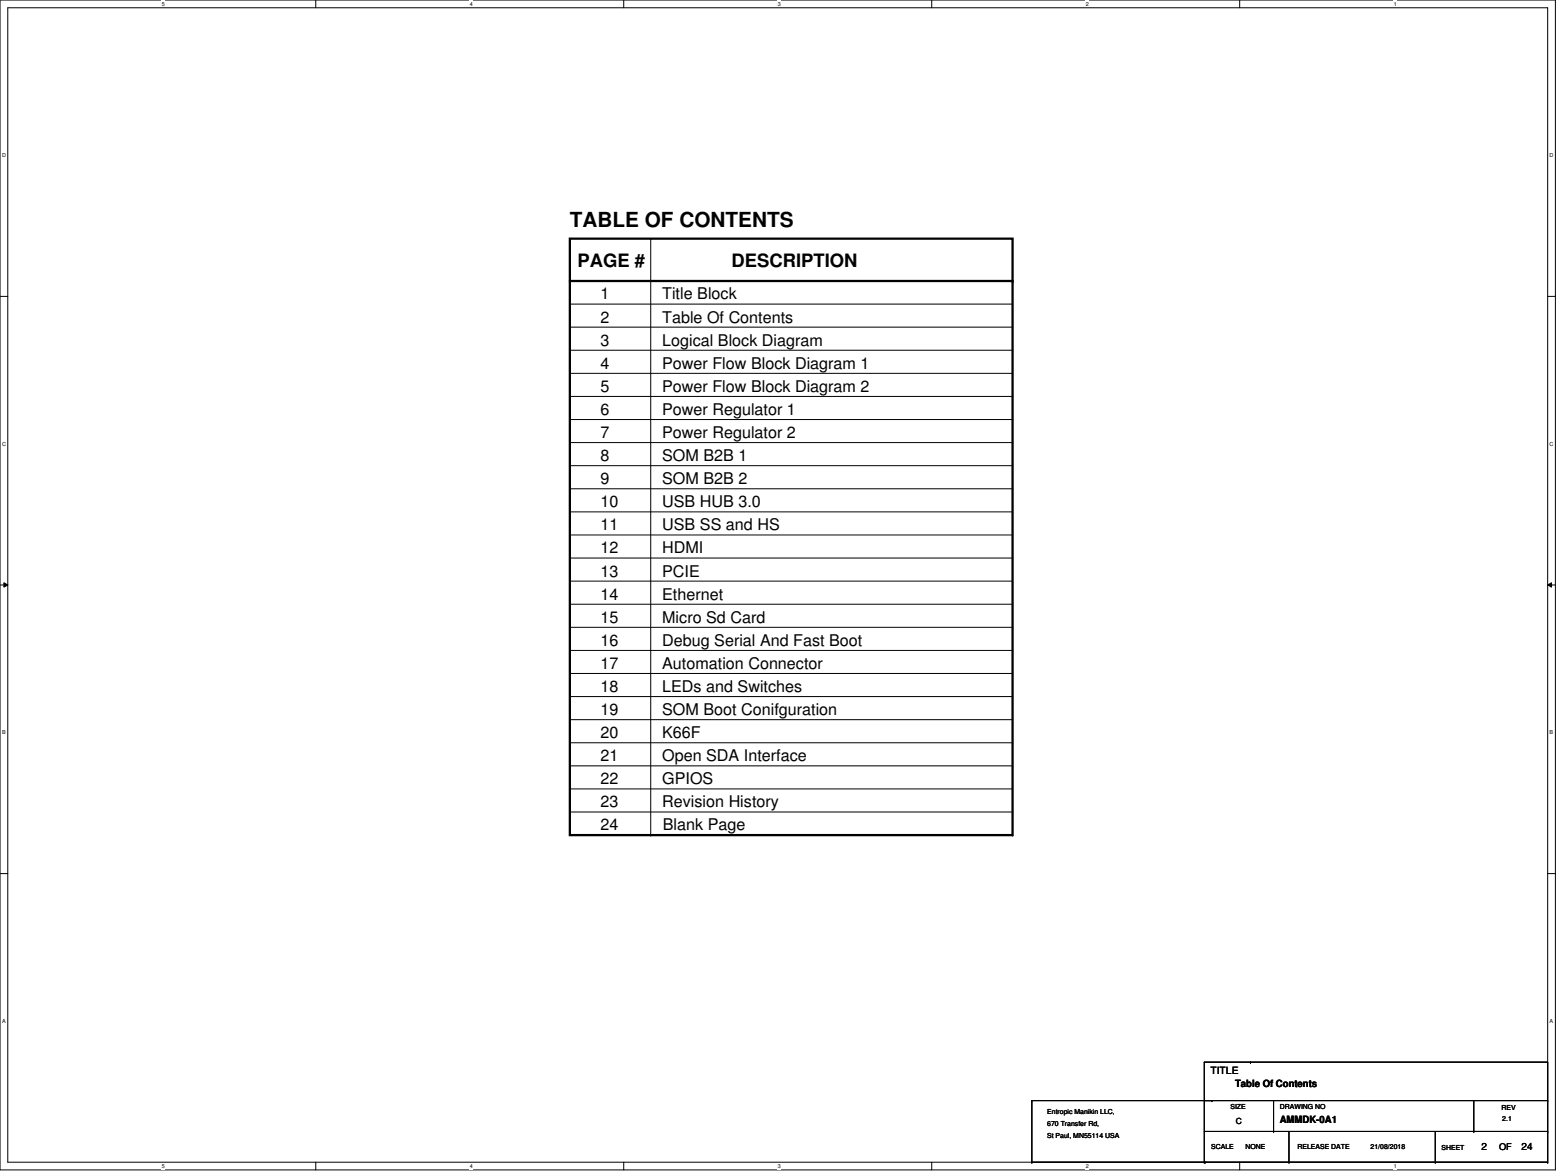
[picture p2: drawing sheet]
<svg xmlns="http://www.w3.org/2000/svg" width="610mm" height="457mm" viewBox="0 0 610 457" stroke-linecap="round" stroke-linejoin="round" font-family="sans-serif">
<path d="M0 0h605.5v455.6h-605.5zM3 3h599.5v449.6h-599.5z" fill="none" stroke="#000" stroke-width=".39"/>
<g fill="#fff">
<path d="M63 .3h1.2v2.4h-1.2z"/>
<path d="M63 452.9h1.2v2.4h-1.2z"/>
</g>
<path d="M122.9 0v3M122.9 452.6v3" fill="none" stroke="#000" stroke-width=".39"/>
<g fill="#fff">
<path d="M182.9 .3h1.1v2.4h-1.1z"/>
<path d="M182.9 452.9h1.1v2.4h-1.1z"/>
</g>
<path d="M242.8 0v3M242.8 452.6v3" fill="none" stroke="#000" stroke-width=".39"/>
<g fill="#fff">
<path d="M302.7 .3h1.2v2.4h-1.2z"/>
<path d="M302.7 452.9h1.2v2.4h-1.2z"/>
</g>
<path d="M362.7 0v3M362.7 452.6v3" fill="none" stroke="#000" stroke-width=".39"/>
<g fill="#fff">
<path d="M422.6 .3h1.2v2.4h-1.2z"/>
<path d="M422.6 452.9h1.2v2.4h-1.2z"/>
</g>
<path d="M482.6 0v3M482.6 452.6v3" fill="none" stroke="#000" stroke-width=".39"/>
<g fill="#fff">
<path d="M542.5 .3h1.2v2.4h-1.2z"/>
<path d="M542.5 452.9h1.2v2.4h-1.2z"/>
<path d="M.8 59.2h1.5v2.4h-1.5z"/>
<path d="M603.2 59.2h1.6v2.4h-1.6z"/>
<path d="M.8 171.6h1.5v2.4h-1.5z"/>
<path d="M603.2 171.6h1.6v2.4h-1.6z"/>
</g>
<path d="M0 115.4h3M602.5 115.4h3" fill="none" stroke="#000" stroke-width=".39"/>
<g fill="#fff">
<path d="M.8 284h1.4v2.4h-1.4z"/>
<path d="M603.2 284h1.4v2.4h-1.4z"/>
</g>
<path d="M0 227.8h3M1.5 226.9l1.5 .9-1.5 .9zM602.5 227.8l1.5-.9v1.8zM602.5 227.8h3" fill="none" stroke="#000" stroke-width=".39"/>
<path d="M1.5 226.9l1.5 .9-1.5 .9zM602.5 227.8l1.5-.9v1.8z" fill="#000"/>
<g fill="#fff">
<path d="M.7 396.4h1.5v2.4h-1.5z"/>
<path d="M603.2 396.4h1.4v2.4h-1.4z"/>
</g>
<g fill="none" stroke="#000" stroke-width=".39">
<path d="M253.3 92.9h.1M253.3 92.9v232.3M221.8 118.4h172.4M394.2 118.4h.1M221.8 127.4h172.4M221.8 136.4h172.4M394.2 127.4h.1M394.2 136.4h.1M221.8 145.4h172.4M221.8 154.4h172.4M394.2 145.4h.1M394.2 154.4h.1"/>
<path d="M221.8 163.4h172.4M221.8 172.4h172.4M394.2 163.4h.1M394.2 172.4h.1M221.8 181.4h172.4M221.8 190.4h172.4M221.8 199.3h172.4M394.2 181.4h.1M394.2 190.4h.1M394.2 199.3h.1M221.8 208.3h172.4M221.8 217.3h172.4"/>
<path d="M394.2 208.3h.1M394.2 217.3h.1M221.8 226.3h172.4M221.8 235.3h172.4M394.2 226.3h.1M394.2 235.3h.1M221.8 244.3h172.4M221.8 253.3h172.4M394.2 244.3h.1M394.2 253.3h.1M221.8 262.3h172.4M221.8 271.3h172.4"/>
<path d="M394.2 262.3h.1M394.2 271.3h.1M221.8 280.3h172.4M221.8 289.3h172.4M221.8 298.3h172.4M394.2 280.3h.1M394.2 289.3h.1M394.2 298.3h.1M221.8 307.2h172.4M221.8 316.2h172.4M394.2 307.2h.1M394.2 316.2h.1"/>
<path d="M221.8 325.2h172.4M253.3 325.2h.1M394.2 325.2h.1M0 340.2h3M602.5 340.2h3M486.8 413.6h.1M401.7 428.6h.1M401.7 428.6h200.8M401.7 428.6v24M471.8 428.6h.1M495.8 428.6v12M573.7 428.6v12"/>
<path d="M602.5 428.6h.1M401.7 452.6h.1M401.7 452.6h200.8M468.8 452.6h.1M468.8 452.6v-39h133.7v39M468.8 440.6h133.7M469.1 452.6h.1M495.8 440.6h.1M501.8 452.6h.1M501.8 440.6v12M558.7 452.6h.1M558.7 440.6v12"/>
<path d="M573.7 440.6h.1M602.5 440.6h.1M602.5 452.6h.1"/>
</g>
<path d="M221.8 92.9h172.4v232.3h-172.4zM221.8 109.4h172.4" fill="none" stroke="#000" stroke-width=".89"/>
<circle cx="394.2" cy="109.4" r=".44" fill="#000"/>
<text font-size="8.1" x="221.8" y="88.3">TABLE OF CONTENTS</text>
<g font-size="7.2">
<text x="224.8" y="103.9">PAGE #</text>
<text x="284.8" y="103.9">DESCRIPTION</text>
</g>
<g font-size="6.3">
<text x="233.8" y="116.6">1</text>
<text x="257.8" y="116.6">Title Block</text>
<text x="233.8" y="125.6">2</text>
<text x="257.8" y="125.6">Table Of Contents</text>
<text x="233.8" y="134.6">3</text>
<text x="257.8" y="134.6">Logical Block Diagram</text>
<text x="233.8" y="143.6">4</text>
<text x="257.8" y="143.6">Power Flow Block Diagram 1</text>
<text x="233.8" y="152.6">5</text>
<text x="257.8" y="152.6">Power Flow Block Diagram 2</text>
<text x="233.8" y="161.6">6</text>
<text x="257.8" y="161.6">Power Regulator 1</text>
<text x="233.8" y="170.6">7</text>
<text x="257.8" y="170.6">Power Regulator 2</text>
<text x="233.8" y="179.6">8</text>
<text x="257.8" y="179.6">SOM B2B 1</text>
<text x="233.8" y="188.6">9</text>
<text x="257.8" y="188.6">SOM B2B 2</text>
<text x="233.8" y="197.5">10</text>
<text x="257.8" y="197.5">USB HUB 3.0</text>
<text x="233.8" y="206.5">11</text>
<text x="257.8" y="206.5">USB SS and HS</text>
<text x="233.8" y="215.5">12</text>
<text x="257.8" y="215.5">HDMI</text>
<text x="233.8" y="224.5">13</text>
<text x="257.8" y="224.5">PCIE</text>
<text x="233.8" y="233.5">14</text>
<text x="257.8" y="233.5">Ethernet</text>
<text x="233.8" y="242.5">15</text>
<text x="257.8" y="242.5">Micro Sd Card</text>
<text x="233.8" y="251.5">16</text>
<text x="257.8" y="251.5">Debug Serial And Fast Boot</text>
<text x="233.8" y="260.5">17</text>
<text x="257.8" y="260.5">Automation Connector</text>
<text x="233.8" y="269.5">18</text>
<text x="257.8" y="269.5">LEDs and Switches</text>
<text x="233.8" y="278.5">19</text>
<text x="257.8" y="278.5">SOM Boot Conifguration</text>
<text x="233.8" y="287.5">20</text>
<text x="257.8" y="287.5">K66F</text>
<text x="233.8" y="296.5">21</text>
<text x="257.8" y="296.5">Open SDA Interface</text>
<text x="233.8" y="305.4">22</text>
<text x="257.8" y="305.4">GPIOS</text>
<text x="233.8" y="314.4">23</text>
<text x="257.8" y="314.4">Revision History</text>
<text x="233.8" y="323.4">24</text>
<text x="258" y="323.4">Blank Page</text>
</g>
<g font-size="3.9">
<text x="471.2" y="418.3">TITLE</text>
<text x="480.8" y="423.2">Table Of Contents</text>
<text x="498.2" y="437.3">AMMDK-0A1</text>
<text x="576.7" y="447.7">2</text>
<text x="592.3" y="447.7">24</text>
</g>
<text font-size="3.6" x="583.6" y="447.7">OF</text>
<text font-size="3.3" x="481.1" y="437.6">C</text>
<g font-size="2.7">
<text x="479" y="431.9">SIZE</text>
<text x="498.2" y="431.9">DRAWING NO</text>
<text x="407.6" y="434">Entropic Manikin LLC,</text>
<text x="584.5" y="432.2">REV</text>
<text x="584.8" y="436.7">2.1</text>
<text x="407.6" y="438.5">670 Transfer Rd,</text>
<text x="407.6" y="443">St Paul, MN55114 USA</text>
<text x="471.5" y="447.5">SCALE</text>
<text x="484.8" y="447.5">NONE</text>
<text x="505.1" y="447.5">RELEASE DATE</text>
<text x="533.5" y="447.5">21/08/2018</text>
<text x="561.1" y="447.8">SHEET</text>
</g>
<g font-size="2.1">
<text x="63" y="2.3">5</text>
<text x="182.9" y="2.3">4</text>
<text x="302.7" y="2.3">3</text>
<text x="422.6" y="2.3">2</text>
<text x="542.5" y="2.3">1</text>
<text x=".8" y="61.2">D</text>
<text x="603.2" y="61.2">D</text>
<text x=".8" y="173.5">C</text>
<text x="603.2" y="173.5">C</text>
<text x=".8" y="285.9">B</text>
<text x="603.2" y="285.9">B</text>
<text x=".8" y="398.3">A</text>
<text x="603.2" y="398.3">A</text>
<text x="63" y="454.8">5</text>
<text x="182.9" y="454.8">4</text>
<text x="302.7" y="454.8">3</text>
<text x="422.6" y="454.8">2</text>
<text x="542.5" y="454.8">1</text>
</g>
</svg>
